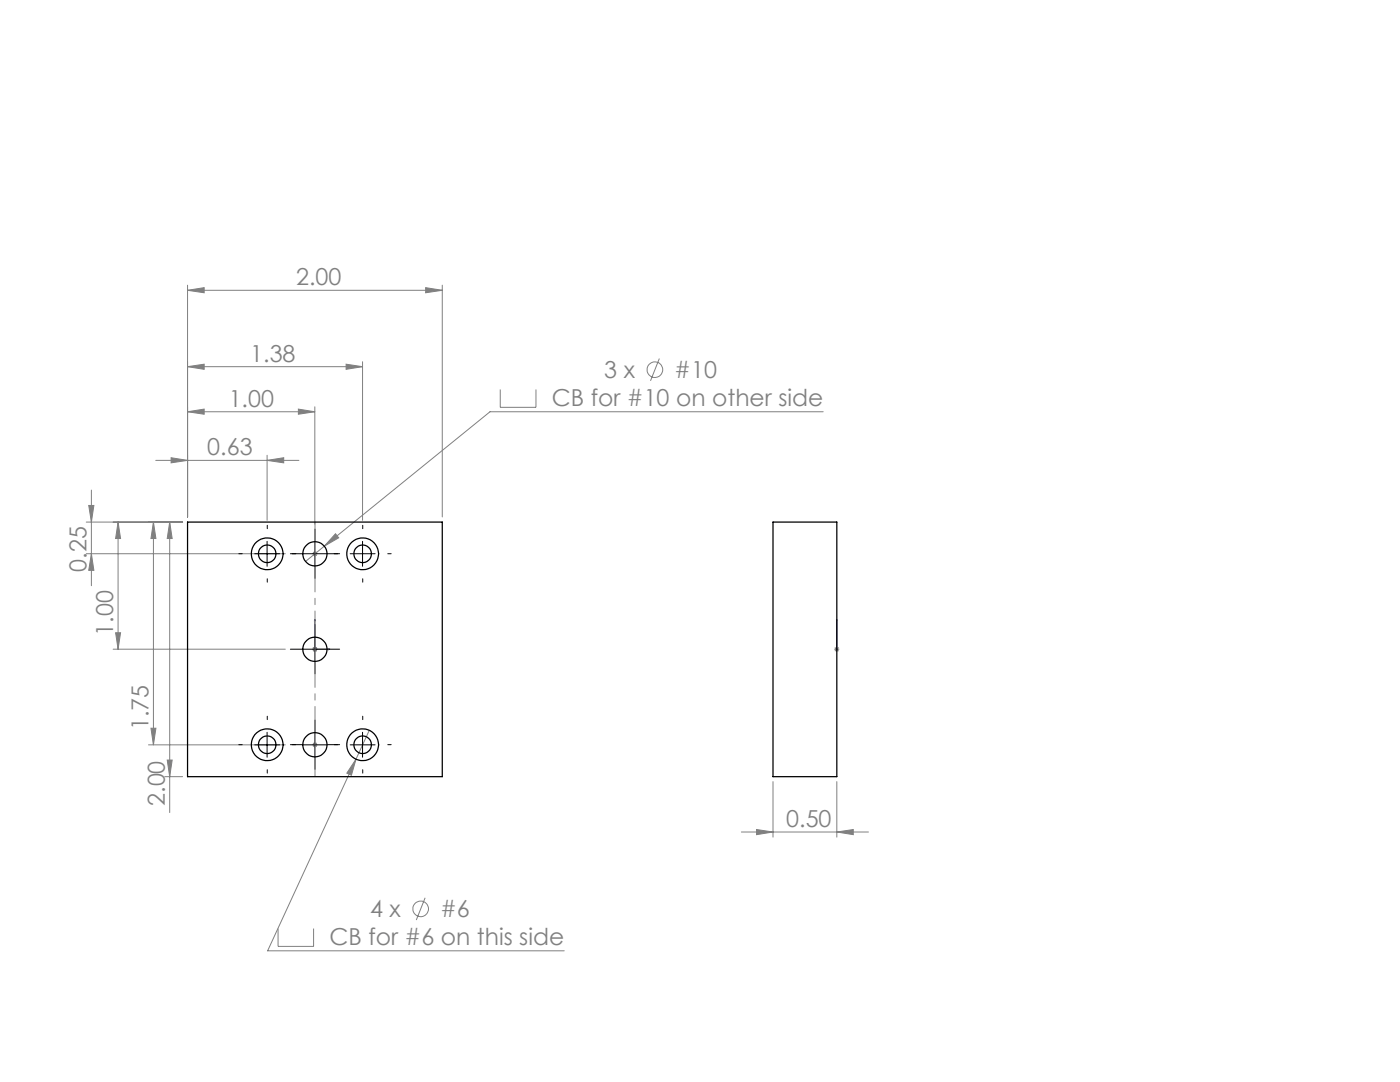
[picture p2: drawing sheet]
<svg xmlns="http://www.w3.org/2000/svg" width="279mm" height="216mm" viewBox="0 0 279 216" stroke-linecap="round" stroke-linejoin="round" font-family="sans-serif">
<g fill="none" stroke="#808080" stroke-width=".2">
<path d="M37.4 57.9l3.3-.5v1zM37.4 56.9v46.3M37.4 57.9h50.9M84.9 57.4l3.4 .5-3.4 .5zM88.3 56.9v46.3M37.4 73.2l3.3-.5v1zM37.4 73.2h35M69.1 72.7l3.3 .5-3.3 .5zM72.4 72.2v31.6M99.8 77.7v3.6h7.2v-3.6M131.6 71.5l-1.8 4.5M18.2 97.8v19.1"/>
<path d="M31.1 91.9h28.6M34.1 91.3l3.3 .6-3.3 .5zM37.4 82.2l3.3-.6v1.1zM37.4 82.2h25.4M53.3 91.9l3.3-.6v1.1zM53.3 90.8v13M59.5 81.6l3.3 .6-3.3 .5zM62.8 81.2v23.4M164.3 82.2h-66.5l-36.8 29.8M17.2 110.5h39.7M17.2 104.2h19.2M17.7 100.9h1l-.5 3.3z"/>
<path d="M18.2 110.5l.5 3.3h-1zM23.6 104.2l.5 3.3h-1zM23.6 104.2v25.3M30.6 104.2l.5 3.3h-1zM30.6 104.2v44.4M33.9 104.2l.5 3.3h-1zM33.9 104.2v57.9M62.3 110.5h1.1M62.5 110.1l.7 .8M62.8 110v1M63.2 110.1l-.7 .8M67 106.5l.6 .8-2.9 1.7z"/>
<path d="M22.6 129.5h34.3M23.1 126.3h1l-.5 3.2zM62.3 129.5h1.1M62.5 129.2l.7 .7M62.8 129v1.1M63.2 129.2l-.7 .7M166.5 129.5h1M166.6 129.2l.8 .7M167 129v1.1M167.4 129.2l-.8 .7M29.6 148.6h27.3M30.1 145.3h1l-.5 3.3z"/>
<path d="M32.9 155h3.5M33.4 151.7h1l-.5 3.3zM62.3 148.6h1.1M62.5 148.2l.7 .8M62.8 148.1v1M63.2 148.2l-.7 .8M71 151.5l-.9 3.2-.9-.4zM73.7 145.7l-20.3 44h59.2M154.3 156v11M167 156v11M84.8 179.1l-1.7 4.5M148 166h25.3"/>
<path d="M151 165.5l3.3 .5-3.3 .5zM167 166l3.3-.5v1zM55.5 185.3v3.5h7.1v-3.5"/>
<circle cx="130.7" cy="73.8" r="1.56"/>
<circle cx="84" cy="181.4" r="1.55"/>
</g>
<path d="M62.8 123.6l.1 .3h-.1zM62.8 123.6v5.9h3M65.5 129.5h.3l-.3 .1zM167 129.5v.1zM167 123.6v.3v-.3M167 129.5h.1M167 123.6v5.9" fill="none" stroke="#00f" stroke-width=".2"/>
<g fill="none" stroke="#000" stroke-width=".2" stroke-dasharray="15.2 1.3 1.3 1.3">
<path d="M48.3 110.5h-.6M53.3 105.5v-.7M53.3 115.5v.7M58.3 110.5h.7M60.4 110.5h-2.4M62.9 108v-2.4M62.9 113v2.4M65.4 110.5h2.4M67.4 110.5h-.7M72.4 105.5v-.7M72.4 115.5v.7M77.4 110.5h.7"/>
<path d="M60.4 129.5h-2.4M62.9 127v-2.4M62.9 132v2.5M65.4 129.5h2.4M48.3 148.6h-.6M53.3 143.6v-.7M53.3 153.6v.7M58.3 148.6h.7M60.4 148.6h-2.4M62.9 146.1v-2.4M62.9 151.1v2.4M65.4 148.6h2.4"/>
<path d="M67.4 148.6h-.7M72.4 143.6v-.7M72.4 153.6v.7M77.4 148.6h.7"/>
</g>
<g fill="none" stroke="#000" stroke-width=".2">
<path d="M50.8 110.5h5M53.3 108v5M60.4 110.5h4.9M62.8 108v5M69.9 110.5h5M72.4 108v5M60.4 129.5h4.9M62.8 127.1v4.9M50.8 148.6h5M53.3 146.1v5M60.4 148.6h4.9M62.8 146.1v5"/>
<path d="M69.9 148.6h5M72.4 146.1v5"/>
</g>
<path d="M62.9 104.1v50.8" fill="none" stroke="#808080" stroke-width=".2" stroke-dasharray="15.2 1.3 1.3 1.3" stroke-dashoffset="1.3"/>
<g fill="#00f">
<path d="M65.5 129.5h.3l-.3 .1zM62.8 123.6l.1 .3h-.1z"/>
<path d="M167 129.5v.1zM167 123.6v.3z"/>
</g>
<g fill="#808080">
<path d="M53.3 91.9l3.3-.6v1.1zM34.1 91.3l3.3 .6-3.3 .5zM59.5 81.6l3.3 .6-3.3 .5zM37.4 82.2l3.3-.6v1.1zM69.1 72.7l3.3 .5-3.3 .5zM37.4 73.2l3.3-.5v1zM84.9 57.4l3.4 .5-3.4 .5zM37.4 57.9l3.3-.5v1z"/>
<path d="M71 151.5l-1.8 2.8 .9 .4zM67 106.5l-2.3 2.5 2.9-1.7zM151 165.5l3.3 .5-3.3 .5zM167 166l3.3-.5v1z"/>
<path d="M17.7 100.9h1l-.5 3.3zM18.2 110.5l.5 3.3h-1zM23.6 104.2l.5 3.3h-1zM23.1 126.3h1l-.5 3.2zM30.6 104.2l.5 3.3h-1zM30.1 145.3h1l-.5 3.3zM33.9 104.2l.5 3.3h-1zM33.4 151.7h1l-.5 3.3z"/>
</g>
<g fill="none" stroke="#000" stroke-width=".25">
<path d="M37.4 104.2h50.9v50.8h-50.9zM154.3 104.2h12.7v50.8h-12.7z"/>
<circle cx="53.3" cy="110.5" r="1.76"/>
<circle cx="53.3" cy="110.5" r="3.2"/>
<circle cx="62.9" cy="110.5" r="2.42"/>
<circle cx="72.4" cy="110.5" r="1.76"/>
<circle cx="72.4" cy="110.5" r="3.2"/>
<circle cx="62.9" cy="129.6" r="2.42"/>
<circle cx="53.3" cy="148.6" r="1.76"/>
<circle cx="53.3" cy="148.6" r="3.2"/>
<circle cx="62.9" cy="148.6" r="2.42"/>
<circle cx="72.4" cy="148.6" r="1.76"/>
<circle cx="72.4" cy="148.6" r="3.2"/>
</g>
<g font-size="4.7" fill="#808080">
<text x="59.1" y="56.9">2.00</text>
<text x="49.9" y="72.1">1.38</text>
<text x="120.6" y="75.5">3 x</text>
<text x="134.6" y="75.5">#10</text>
<text x="45.6" y="81.1">1.00</text>
<text x="110.1" y="81.1">CB for #10 on other side</text>
<text x="41.4" y="90.8">0.63</text>
<text x="17.2" y="114.1" transform="rotate(-90 17.2 114.1)">0.25</text>
<text x="22.6" y="126.9" transform="rotate(-90 22.6 126.9)">1.00</text>
<text x="29.6" y="145.7" transform="rotate(-90 29.6 145.7)">1.75</text>
<text x="32.9" y="160.8" transform="rotate(-90 32.9 160.8)">2.00</text>
<text x="156.9" y="165">0.50</text>
<text x="73.8" y="183">4 x</text>
<text x="87.8" y="183">#6</text>
<text x="65.8" y="188.7">CB for #6 on this side</text>
</g>
</svg>
